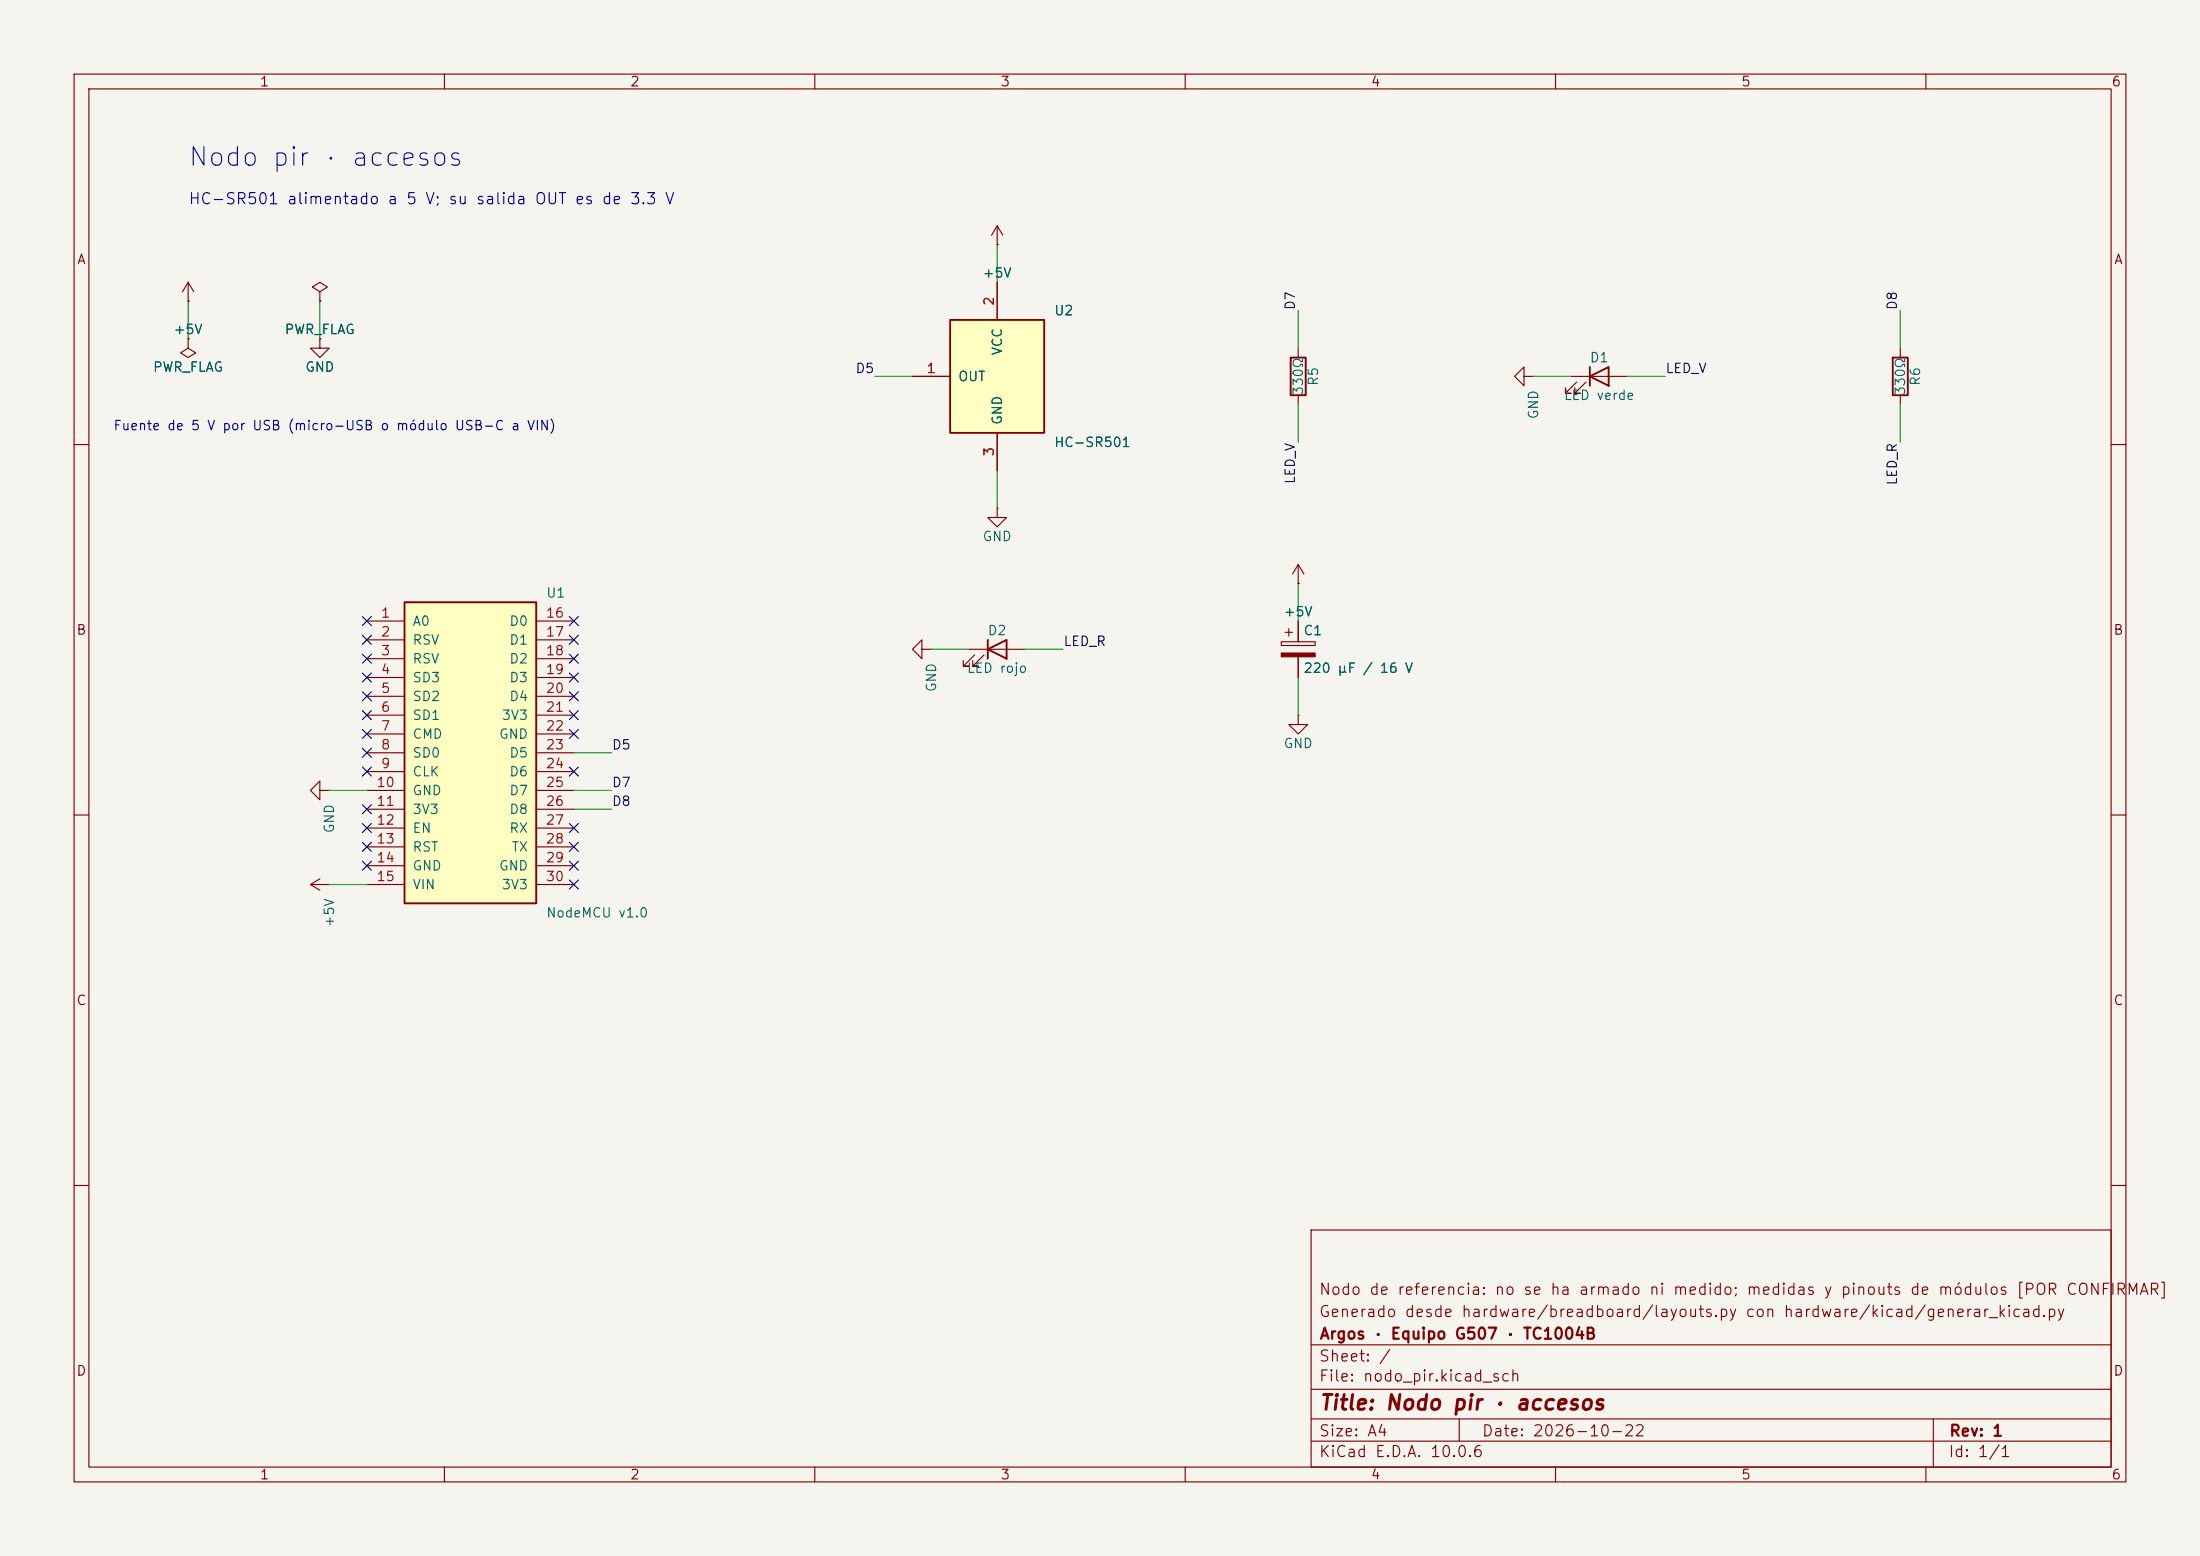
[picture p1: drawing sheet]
<svg xmlns="http://www.w3.org/2000/svg" width="297mm" height="210mm" viewBox="0 0 297 210" stroke-linecap="round" stroke-linejoin="round" font-family="sans-serif">
<path d="M0 0h297v210h-297z" fill="#f5f4ef" stroke="#f5f4ef" stroke-width=".14"/>
<g fill="none" stroke="#840000" stroke-width=".15">
<path d="M10 10h277v190h-277zM12 12h273v186h-273zM60 10v2M110 10v2M160 10v2M210 10v2M260 10v2M25.4 38.1l-.8 1.3M25.4 38.1l.8 1.3M25.4 38.1v2.5M43.2 39.4l1-.7-1-.6-1 .6 1 .7v1.2M25.4 40.6h.1"/>
<path d="M25.4 45.7v1.3l1 .6-1 .7-1-.7 1-.6M25.4 45.7h.1M43.2 45.7v1.3h1.2l-1.2 1.3-1.3-1.3h1.3M43.2 45.7h.1M43.2 40.6h.1M212.1 50.8h7.6M212.9 51.6l-1.6 1.5h.8h-.8v-.8M214.1 51.6l-1.5 1.5h.8h-.8v-.8M256.5 47v1.3M256.5 53.3v1.3M10 60h2M285 60h2"/>
<path d="M10 110h2M41.9 119.4l1.3 .7M41.9 119.4h2.5M43.2 106.7v-1.3l-1.3 1.3 1.3 1.3v-1.3h1.2M43.2 118.6l-1.3 .8M44.4 119.4h.1M44.4 106.7h.1M285 110h2M10 160h2M177 166h108v32h-108zM285 160h2M60 198v2"/>
<path d="M110 198v2M160 198v2M177 194.5h108M177 191.5h108M177 187.5h108M177 181.5h108M197 191.5v3M210 198v2M260 198v2M261 191.5v6.5"/>
</g>
<path d="M214.6 50.8l2.6-1.3v2.6zM214.6 49.5v2.6M255.5 48.3h2.1v5h-2.1z" fill="none" stroke="#840000" stroke-width=".25"/>
<path d="M128.3 43.2h12.7v15.2h-12.7z" fill="#ffffc2"/>
<path d="M128.3 43.2h12.7v15.2h-12.7zM174.2 48.3h2.1v5h-2.1zM133.3 87.6l2.6-1.2v2.5zM133.3 86.4v2.5" fill="none" stroke="#840000" stroke-width=".25"/>
<g fill="none" stroke="#840000" stroke-width=".15">
<path d="M134.6 33h.1M134.6 30.5v2.5M134.6 38.1v5.1M134.6 30.5l-.7 1.3M134.6 30.5l.8 1.3M123.2 50.8h5.1M134.6 58.4v5.1M175.3 47v1.3M175.3 53.3v1.3M205.7 50.8v-1.3l-1.2 1.3 1.2 1.3v-1.3h1.3M207 50.8h.1M130.8 87.6h7.6"/>
<path d="M131.6 88.4l-1.6 1.5h.8h-.8v-.7M132.8 88.4l-1.5 1.5h.8h-.8v-.7M173 86.6h4.5v.5h-4.5zM173.5 85.3h1M174 84.8v1.1M175.3 83.8v2.8M175.3 88.6v2.8"/>
</g>
<path d="M173 88.1h4.5v.5h-4.5z" fill="#840000" stroke="#840000" stroke-width=".15"/>
<path d="M54.6 81.3h17.8v40.6h-17.8z" fill="#ffffc2"/>
<path d="M54.6 81.3h17.8v40.6h-17.8z" fill="none" stroke="#840000" stroke-width=".25"/>
<g fill="none" stroke="#840000" stroke-width=".15">
<path d="M134.6 33h.1M134.6 38.1v5.1M25.4 45.7h.1M25.4 40.6h.1M43.2 45.7h.1M43.2 40.6h.1M123.2 50.8h5.1M134.6 58.4v5.1M134.6 68.6v1.3h1.3l-1.3 1.2-1.3-1.2h1.3M134.6 68.6h.1M175.3 78.7h.1M175.3 76.2l-.8 1.3"/>
<path d="M175.3 76.2l.7 1.3M175.3 76.2v2.5M49.5 83.8h5.1M49.5 86.4h5.1M49.5 88.9h5.1M49.5 91.4h5.1M49.5 94h5.1M49.5 96.5h5.1M49.5 99.1h5.1M72.4 83.8h5.1M72.4 86.4h5.1M72.4 88.9h5.1"/>
<path d="M72.4 91.4h5.1M72.4 94h5.1M72.4 96.5h5.1M72.4 99.1h5.1M124.5 87.6v-1.2l-1.3 1.2 1.3 1.3v-1.3h1.2M125.7 87.6h.1M175.3 96.5v1.3h1.2l-1.2 1.3-1.3-1.3h1.3M175.3 96.5h.1M175.3 83.8v2.8M175.3 88.6v2.8M49.5 101.6h5.1M49.5 104.1h5.1"/>
<path d="M49.5 106.7h5.1M49.5 109.2h5.1M49.5 111.8h5.1M49.5 114.3h5.1M49.5 116.8h5.1M49.5 119.4h5.1M72.4 101.6h5.1M72.4 104.1h5.1M72.4 106.7h5.1M72.4 109.2h5.1M72.4 111.8h5.1M72.4 114.3h5.1"/>
<path d="M72.4 116.8h5.1M72.4 119.4h5.1"/>
</g>
<g fill="none" stroke="#009600" stroke-width=".15">
<path d="M134.6 33v5.1M25.4 40.6v5.1M43.2 40.6v5.1M118.1 50.8h5.1M175.3 41.9v5.1M175.3 54.6v5.1M207 50.8h5.1M219.7 50.8h5.1M256.5 41.9v5.1M256.5 54.6v5.1M134.6 63.5v5.1M175.3 78.7v5.1"/>
<path d="M125.7 87.6h5.1M138.4 87.6h5.1M175.3 91.4v5.1M44.4 106.7h5.1M44.4 119.4h5.1M77.5 106.7h5M77.5 101.6h5M77.5 109.2h5"/>
</g>
<g fill="none" stroke="#000084" stroke-width=".15">
<path d="M48.9 85.8l1.2 1.2M48.9 88.3l1.2 1.2M48.9 90.8l1.2 1.2M48.9 93.4l1.2 1.2M48.9 95.9l1.2 1.2M48.9 98.5l1.2 1.2M48.9 83.2l1.2 1.2M50.1 85.8l-1.2 1.2M50.1 88.3l-1.2 1.2M50.1 90.8l-1.2 1.2M50.1 93.4l-1.2 1.2M50.1 95.9l-1.2 1.2"/>
<path d="M50.1 98.5l-1.2 1.2M50.1 83.2l-1.2 1.2M76.9 98.5l1.2 1.2M76.9 83.2l1.2 1.2M76.9 85.8l1.2 1.2M76.9 88.3l1.2 1.2M76.9 90.8l1.2 1.2M76.9 93.4l1.2 1.2M76.9 95.9l1.2 1.2M78.1 83.2l-1.2 1.2M78.1 85.8l-1.2 1.2M78.1 98.5l-1.2 1.2"/>
<path d="M78.1 88.3l-1.2 1.2M78.1 90.8l-1.2 1.2M78.1 93.4l-1.2 1.2M78.1 95.9l-1.2 1.2M48.9 103.5l1.2 1.2M48.9 111.2l1.2 1.2M48.9 113.7l1.2 1.2M48.9 116.2l1.2 1.2M48.9 108.6l1.2 1.2M48.9 101l1.2 1.2M50.1 103.5l-1.2 1.2M50.1 111.2l-1.2 1.2"/>
<path d="M50.1 113.7l-1.2 1.2M50.1 116.2l-1.2 1.2M50.1 108.6l-1.2 1.2M50.1 101l-1.2 1.2M76.9 111.2l1.2 1.2M76.9 113.7l1.2 1.2M76.9 116.2l1.2 1.2M76.9 118.8l1.2 1.2M76.9 103.5l1.2 1.2M78.1 111.2l-1.2 1.2M78.1 113.7l-1.2 1.2M78.1 116.2l-1.2 1.2"/>
<path d="M78.1 118.8l-1.2 1.2M78.1 103.5l-1.2 1.2"/>
</g>
<text font-size="2.5" fill="#0000c2" x="25.3" y="23.1">Nodo pir · accesos</text>
<text font-size="2" fill="#840000" x="178" y="190.8">Title: Nodo pir · accesos</text>
<text font-size="1.5" fill="#0000c2" x="25.4" y="28">HC-SR501 alimentado a 5 V; su salida OUT es de 3.3 V</text>
<g font-size="1.5" fill="#840000">
<text x="178" y="178.1">Generado desde hardware/breadboard/layouts.py con hardware/kicad/generar_kicad.py</text>
<text x="178" y="175.1">Nodo de referencia: no se ha armado ni medido; medidas y pinouts de módulos [POR CONFIRMAR]</text>
<text x="178" y="184.1">Sheet: /</text>
<text x="178" y="181.1">Argos · Equipo G507 · TC1004B</text>
<text x="178" y="186.8">File: nodo_pir.kicad_sch</text>
<text x="178" y="197">KiCad E.D.A. 10.0.6</text>
<text x="178" y="194.2">Size: A4</text>
<text x="200" y="194.2">Date: 2026-10-22</text>
<text x="263" y="197">Id: 1/1</text>
<text x="263" y="194.2">Rev: 1</text>
</g>
<g font-size="1.3" fill="#840000">
<text x="35" y="12">1</text>
<text x="85" y="12">2</text>
<text x="135" y="12">3</text>
<text x="185" y="12">4</text>
<text x="235" y="12">5</text>
<text x="285" y="12">6</text>
<text x="10.3" y="36">A</text>
<text x="285.3" y="36">A</text>
<text x="10.2" y="86">B</text>
<text x="285.2" y="86">B</text>
<text x="10.2" y="136">C</text>
<text x="285.2" y="136">C</text>
<text x="10.2" y="186">D</text>
<text x="285.2" y="186">D</text>
<text x="35" y="200">1</text>
<text x="85" y="200">2</text>
<text x="135" y="200">3</text>
<text x="185" y="200">4</text>
<text x="235" y="200">5</text>
<text x="285" y="200">6</text>
</g>
<g font-size="1.3" fill="#006464">
<text x="132.6" y="37.8">+5V</text>
<text x="23.3" y="45.4">+5V</text>
<text x="38.3" y="45.4">PWR_FLAG</text>
<text x="142.2" y="42.9">U2</text>
<text x="20.6" y="50.5">PWR_FLAG</text>
<text x="41.1" y="50.5">GND</text>
<text x="129.3" y="51.8">OUT</text>
<text x="135.6" y="48.1" transform="rotate(-90 135.6 48.1)">VCC</text>
<text x="176.2" y="53.5" transform="rotate(-90 176.2 53.5)">330Ω</text>
<text x="178.3" y="52.2" transform="rotate(-90 178.3 52.2)">R5</text>
<text x="214.5" y="49.2">D1</text>
<text x="257.5" y="53.5" transform="rotate(-90 257.5 53.5)">330Ω</text>
<text x="259.5" y="52.2" transform="rotate(-90 259.5 52.2)">R6</text>
<text x="135.6" y="57.4" transform="rotate(-90 135.6 57.4)">GND</text>
<text x="208" y="56.7" transform="rotate(-90 208 56.7)">GND</text>
<text x="211" y="54.3">LED verde</text>
<text x="142.2" y="60.7">HC-SR501</text>
<text x="132.6" y="73.4">GND</text>
<text x="73.6" y="81">U1</text>
<text x="173.2" y="83.5">+5V</text>
<text x="55.6" y="84.8">A0</text>
<text x="55.6" y="87.3">RSV</text>
<text x="55.6" y="89.9">RSV</text>
<text x="68.7" y="84.8">D0</text>
<text x="68.7" y="87.3">D1</text>
<text x="68.7" y="89.9">D2</text>
<text x="133.3" y="86.1">D2</text>
<text x="175.9" y="86.1">C1</text>
<text x="55.6" y="92.4">SD3</text>
<text x="55.6" y="94.9">SD2</text>
<text x="68.7" y="92.4">D3</text>
<text x="68.7" y="94.9">D4</text>
<text x="126.7" y="93.5" transform="rotate(-90 126.7 93.5)">GND</text>
<text x="130.4" y="91.1">LED rojo</text>
<text x="175.9" y="91.1">220 µF / 16 V</text>
<text x="55.6" y="97.5">SD1</text>
<text x="55.6" y="100">CMD</text>
<text x="67.3" y="100">GND</text>
<text x="67.6" y="97.5">3V3</text>
<text x="173.2" y="101.3">GND</text>
<text x="55.6" y="102.6">SD0</text>
<text x="55.6" y="105.1">CLK</text>
<text x="55.6" y="107.6">GND</text>
<text x="68.7" y="102.6">D5</text>
<text x="68.7" y="105.1">D6</text>
<text x="68.7" y="107.6">D7</text>
<text x="45.4" y="112.6" transform="rotate(-90 45.4 112.6)">GND</text>
<text x="55.6" y="110.2">3V3</text>
<text x="55.6" y="112.7">EN</text>
<text x="68.7" y="110.2">D8</text>
<text x="68.7" y="112.7">RX</text>
<text x="55.6" y="115.3">RST</text>
<text x="55.6" y="117.8">GND</text>
<text x="67.3" y="117.8">GND</text>
<text x="69" y="115.3">TX</text>
<text x="45.4" y="125.3" transform="rotate(-90 45.4 125.3)">+5V</text>
<text x="55.6" y="120.3">VIN</text>
<text x="67.6" y="120.3">3V3</text>
<text x="73.6" y="124.2">NodeMCU v1.0</text>
</g>
<g font-size="1.3" fill="#a90000">
<text x="134.5" y="41.4" transform="rotate(-90 134.5 41.4)">2</text>
<text x="125" y="50.7">1</text>
<text x="134.5" y="61.7" transform="rotate(-90 134.5 61.7)">3</text>
<text x="51.3" y="83.7">1</text>
<text x="73.6" y="83.7">16</text>
<text x="51.3" y="86.2">2</text>
<text x="51.3" y="88.8">3</text>
<text x="73.6" y="86.2">17</text>
<text x="73.6" y="88.8">18</text>
<text x="51.3" y="91.3">4</text>
<text x="51.3" y="93.8">5</text>
<text x="73.6" y="91.3">19</text>
<text x="73.6" y="93.8">20</text>
<text x="51.3" y="96.4">6</text>
<text x="51.3" y="98.9">7</text>
<text x="51.3" y="101.5">8</text>
<text x="73.6" y="96.4">21</text>
<text x="73.6" y="98.9">22</text>
<text x="73.6" y="101.5">23</text>
<text x="50.7" y="106.5">10</text>
<text x="51.3" y="104">9</text>
<text x="73.6" y="104">24</text>
<text x="73.6" y="106.5">25</text>
<text x="50.7" y="109.1">11</text>
<text x="50.7" y="111.6">12</text>
<text x="73.6" y="109.1">26</text>
<text x="73.6" y="111.6">27</text>
<text x="50.7" y="114.2">13</text>
<text x="50.7" y="116.7">14</text>
<text x="50.7" y="119.2">15</text>
<text x="73.6" y="114.2">28</text>
<text x="73.6" y="116.7">29</text>
<text x="73.6" y="119.2">30</text>
</g>
<g font-size="1.3" fill="#0f0f0f">
<text x="175.1" y="41.9" transform="rotate(-90 175.1 41.9)">D7</text>
<text x="256.4" y="41.9" transform="rotate(-90 256.4 41.9)">D8</text>
<text x="115.4" y="50.7">D5</text>
<text x="224.8" y="50.7">LED_V</text>
<text x="175.1" y="65.4" transform="rotate(-90 175.1 65.4)">LED_V</text>
<text x="256.4" y="65.6" transform="rotate(-90 256.4 65.6)">LED_R</text>
<text x="143.5" y="87.5">LED_R</text>
<text x="82.5" y="101.5">D5</text>
<text x="82.5" y="106.6">D7</text>
<text x="82.5" y="109.1">D8</text>
</g>
<text font-size="1.3" fill="#0000c2" x="15.2" y="58.4">Fuente de 5 V por USB (micro-USB o módulo USB-C a VIN)</text>
</svg>
